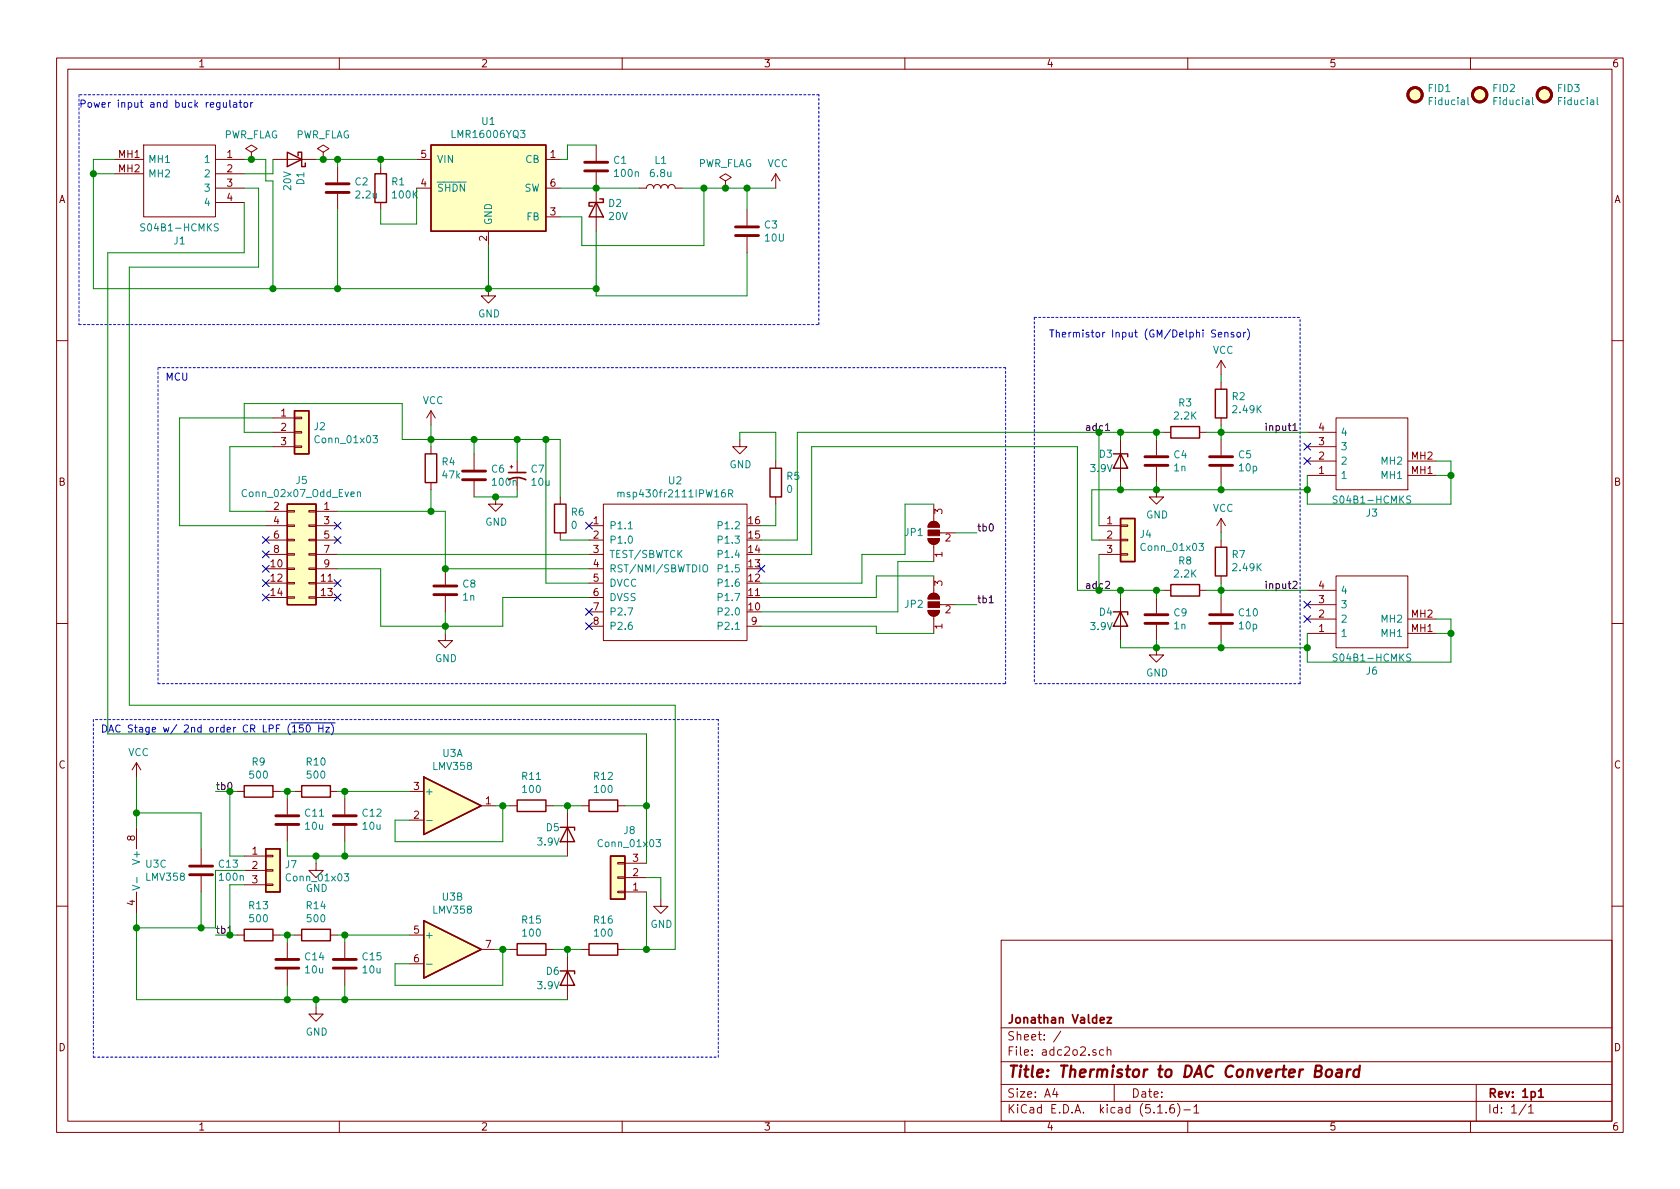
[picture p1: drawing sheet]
EESchema Schematic File Version 4
EELAYER 30 0
EELAYER END
$Descr A4 11693 8268
encoding utf-8
Sheet 1 1
Title "Thermistor to DAC Converter Board"
Date ""
Rev "1p1"
Comp "Jonathan Valdez"
Comment1 ""
Comment2 ""
Comment3 ""
Comment4 ""
$EndDescr
$Comp
L custom:msp430fr2111IPW16R U2
U 1 1
P 4700 3950
F 0 "U2" H 4700 4565 50  0000 C CNN
F 1 "msp430fr2111IPW16R" H 4700 4474 50  0000 C CNN
F 2 "S04B1HCMKS:SOIC-16" H 4300 4450 50  0001 C CNN
F 3 "" H 4300 4450 50  0001 C CNN
F 4 "msp430fr2111IPW16R" H 4700 3950 50  0001 C CNN "Orderable"
	1    4700 3950
	1    0    0    -1  
$EndComp
$Comp
L Connector_Generic:Conn_02x07_Odd_Even J5
U 1 1
P 2150 3850
F 0 "J5" H 2200 4367 50  0000 C CNN
F 1 "Conn_02x07_Odd_Even" H 2200 4276 50  0000 C CNN
F 2 "Connector_PinHeader_2.54mm:PinHeader_2x07_P2.54mm_Vertical" H 2150 3850 50  0001 C CNN
F 3 "~" H 2150 3850 50  0001 C CNN
F 4 "M20-9770446" H 2150 3850 50  0001 C CNN "Orderable"
	1    2150 3850
	-1   0    0    -1  
$EndComp
Wire Wire Line
	2350 3550 3000 3550
Wire Wire Line
	3100 3550 3100 3950
NoConn ~ 1850 4150
NoConn ~ 1850 4050
NoConn ~ 1850 3950
NoConn ~ 1850 3850
NoConn ~ 1850 3750
NoConn ~ 2350 3650
NoConn ~ 2350 3750
NoConn ~ 2350 4050
NoConn ~ 2350 4150
$Comp
L Device:R R4
U 1 1
P 3000 3250
F 0 "R4" H 3070 3296 50  0000 L CNN
F 1 "47k" H 3070 3205 50  0000 L CNN
F 2 "Resistor_SMD:R_0603_1608Metric" V 2930 3250 50  0001 C CNN
F 3 "~" H 3000 3250 50  0001 C CNN
F 4 "RC0603JR-1347KL" H 3000 3250 50  0001 C CNN "Orderable"
	1    3000 3250
	1    0    0    -1  
$EndComp
Wire Wire Line
	3000 3100 3000 3050
Wire Wire Line
	3000 3400 3000 3550
Connection ~ 3000 3550
Wire Wire Line
	3000 3550 3100 3550
$Comp
L Device:C C8
U 1 1
P 3100 4100
F 0 "C8" H 3215 4146 50  0000 L CNN
F 1 "1n" H 3215 4055 50  0000 L CNN
F 2 "Capacitor_SMD:C_0603_1608Metric" H 3138 3950 50  0001 C CNN
F 3 "~" H 3100 4100 50  0001 C CNN
F 4 "0603N102G250CT" H 3100 4100 50  0001 C CNN "Orderable"
	1    3100 4100
	1    0    0    -1  
$EndComp
Connection ~ 3100 3950
$Comp
L power:GND #PWR09
U 1 1
P 3100 4400
F 0 "#PWR09" H 3100 4150 50  0001 C CNN
F 1 "GND" H 3105 4227 50  0000 C CNN
F 2 "" H 3100 4400 50  0001 C CNN
F 3 "" H 3100 4400 50  0001 C CNN
	1    3100 4400
	1    0    0    -1  
$EndComp
Wire Wire Line
	3100 4400 3100 4350
Wire Wire Line
	3500 4150 3500 4350
Connection ~ 3100 4350
Wire Wire Line
	3100 4350 3100 4250
Wire Wire Line
	3800 3050 3600 3050
$Comp
L Device:C C6
U 1 1
P 3300 3300
F 0 "C6" H 3415 3346 50  0000 L CNN
F 1 "100n" H 3415 3255 50  0000 L CNN
F 2 "Capacitor_SMD:C_0805_2012Metric" H 3338 3150 50  0001 C CNN
F 3 "~" H 3300 3300 50  0001 C CNN
F 4 "06036C104JAT2A" H 3300 3300 50  0001 C CNN "Orderable"
	1    3300 3300
	1    0    0    -1  
$EndComp
$Comp
L Device:CP1_Small C7
U 1 1
P 3600 3300
F 0 "C7" H 3691 3346 50  0000 L CNN
F 1 "10u" H 3691 3255 50  0000 L CNN
F 2 "Capacitor_SMD:C_0603_1608Metric" H 3600 3300 50  0001 C CNN
F 3 "~" H 3600 3300 50  0001 C CNN
F 4 "GRM188R61A106ME69J" H 3600 3300 50  0001 C CNN "Orderable"
	1    3600 3300
	1    0    0    -1  
$EndComp
Wire Wire Line
	3300 3150 3300 3050
Connection ~ 3300 3050
Wire Wire Line
	3600 3200 3600 3050
Connection ~ 3600 3050
Wire Wire Line
	3600 3050 3300 3050
Wire Wire Line
	3600 3400 3600 3450
Wire Wire Line
	3300 3450 3450 3450
$Comp
L power:GND #PWR07
U 1 1
P 3450 3450
F 0 "#PWR07" H 3450 3200 50  0001 C CNN
F 1 "GND" H 3455 3277 50  0000 C CNN
F 2 "" H 3450 3450 50  0001 C CNN
F 3 "" H 3450 3450 50  0001 C CNN
	1    3450 3450
	1    0    0    -1  
$EndComp
Connection ~ 3450 3450
Wire Wire Line
	3450 3450 3600 3450
$Comp
L power:VCC #PWR04
U 1 1
P 3000 2950
F 0 "#PWR04" H 3000 2800 50  0001 C CNN
F 1 "VCC" H 3015 3123 50  0000 C CNN
F 2 "" H 3000 2950 50  0001 C CNN
F 3 "" H 3000 2950 50  0001 C CNN
	1    3000 2950
	1    0    0    -1  
$EndComp
Wire Wire Line
	3000 3050 3300 3050
Connection ~ 3000 3050
$Comp
L Connector_Generic:Conn_01x03 J2
U 1 1
P 2100 3000
F 0 "J2" H 2180 3042 50  0000 L CNN
F 1 "Conn_01x03" H 2180 2951 50  0000 L CNN
F 2 "Connector_PinHeader_2.54mm:PinHeader_1x03_P2.54mm_Vertical" H 2100 3000 50  0001 C CNN
F 3 "~" H 2100 3000 50  0001 C CNN
F 4 "M20-9770446" H 2100 3000 50  0001 C CNN "Orderable"
	1    2100 3000
	1    0    0    -1  
$EndComp
Wire Wire Line
	1900 2900 1250 2900
Wire Wire Line
	1250 2900 1250 3650
Wire Wire Line
	1250 3650 1850 3650
Wire Wire Line
	1850 3550 1600 3550
Wire Wire Line
	1600 3550 1600 3100
Wire Wire Line
	1600 3100 1900 3100
Wire Wire Line
	3000 3050 3000 2950
Wire Wire Line
	1900 3000 1700 3000
Wire Wire Line
	1700 3000 1700 2800
Wire Wire Line
	1700 2800 2800 2800
Wire Wire Line
	2800 2800 2800 3050
Wire Wire Line
	2800 3050 3000 3050
$Comp
L Device:R R7
U 1 1
P 8500 3900
F 0 "R7" H 8430 3854 50  0000 R CNN
F 1 "2.49K" H 8430 3945 50  0000 R CNN
F 2 "Resistor_SMD:R_0603_1608Metric" V 8430 3900 50  0001 C CNN
F 3 "~" H 8500 3900 50  0001 C CNN
F 4 "RE0603FRE072K49L" H 8500 3900 50  0001 C CNN "Orderable"
	1    8500 3900
	-1   0    0    1   
$EndComp
$Comp
L power:VCC #PWR08
U 1 1
P 8500 3700
F 0 "#PWR08" H 8500 3550 50  0001 C CNN
F 1 "VCC" H 8515 3873 50  0000 C CNN
F 2 "" H 8500 3700 50  0001 C CNN
F 3 "" H 8500 3700 50  0001 C CNN
	1    8500 3700
	1    0    0    -1  
$EndComp
$Comp
L Device:C C9
U 1 1
P 8050 4300
F 0 "C9" H 8165 4346 50  0000 L CNN
F 1 "1n" H 8165 4255 50  0000 L CNN
F 2 "Capacitor_SMD:C_0603_1608Metric" H 8088 4150 50  0001 C CNN
F 3 "~" H 8050 4300 50  0001 C CNN
F 4 "0603N102G250CT" H 8050 4300 50  0001 C CNN "Orderable"
	1    8050 4300
	1    0    0    -1  
$EndComp
$Comp
L Device:C C10
U 1 1
P 8500 4300
F 0 "C10" H 8615 4346 50  0000 L CNN
F 1 "10p" H 8615 4255 50  0000 L CNN
F 2 "Capacitor_SMD:C_0603_1608Metric" H 8538 4150 50  0001 C CNN
F 3 "~" H 8500 4300 50  0001 C CNN
F 4 "CC0603JRNPO8BN100" H 8500 4300 50  0001 C CNN "Orderable"
	1    8500 4300
	1    0    0    -1  
$EndComp
$Comp
L Device:R R8
U 1 1
P 8250 4100
F 0 "R8" V 8043 4100 50  0000 C CNN
F 1 "2.2K" V 8134 4100 50  0000 C CNN
F 2 "Resistor_SMD:R_0603_1608Metric" V 8180 4100 50  0001 C CNN
F 3 "~" H 8250 4100 50  0001 C CNN
F 4 "CRCW06032K20FKEB" V 8250 4100 50  0001 C CNN "Orderable"
	1    8250 4100
	0    1    1    0   
$EndComp
Wire Wire Line
	8500 3750 8500 3700
Wire Wire Line
	8500 4150 8500 4100
Wire Wire Line
	8400 4100 8500 4100
Connection ~ 8500 4100
Wire Wire Line
	8500 4100 8500 4050
$Comp
L Device:D_Zener D4
U 1 1
P 7800 4300
F 0 "D4" V 7750 4250 50  0000 R CNN
F 1 "3.9V" V 7850 4250 50  0000 R CNN
F 2 "Diode_SMD:D_0603_1608Metric" H 7800 4300 50  0001 C CNN
F 3 "~" H 7800 4300 50  0001 C CNN
F 4 "TSZU52C3V9 RGG" V 7800 4300 50  0001 C CNN "Orderable"
	1    7800 4300
	0    1    1    0   
$EndComp
Wire Wire Line
	7800 4150 7800 4100
Wire Wire Line
	7800 4100 8050 4100
Wire Wire Line
	8050 4150 8050 4100
Connection ~ 8050 4100
Wire Wire Line
	8050 4100 8100 4100
Wire Wire Line
	8500 4450 8500 4500
Wire Wire Line
	8500 4500 8050 4500
Wire Wire Line
	7800 4500 7800 4450
Wire Wire Line
	8050 4450 8050 4500
Connection ~ 8050 4500
Wire Wire Line
	8050 4500 7800 4500
$Comp
L power:GND #PWR010
U 1 1
P 8050 4500
F 0 "#PWR010" H 8050 4250 50  0001 C CNN
F 1 "GND" H 8055 4327 50  0000 C CNN
F 2 "" H 8050 4500 50  0001 C CNN
F 3 "" H 8050 4500 50  0001 C CNN
	1    8050 4500
	1    0    0    -1  
$EndComp
Text Label 8800 4100 0    50   ~ 0
input2
Connection ~ 7800 4100
Text Label 7550 4100 0    50   ~ 0
adc2
$Comp
L Device:R R2
U 1 1
P 8500 2800
F 0 "R2" H 8430 2754 50  0000 R CNN
F 1 "2.49K" H 8430 2845 50  0000 R CNN
F 2 "Resistor_SMD:R_0603_1608Metric" V 8430 2800 50  0001 C CNN
F 3 "~" H 8500 2800 50  0001 C CNN
F 4 "RE0603FRE072K49L" H 8500 2800 50  0001 C CNN "Orderable"
	1    8500 2800
	-1   0    0    1   
$EndComp
$Comp
L power:VCC #PWR03
U 1 1
P 8500 2600
F 0 "#PWR03" H 8500 2450 50  0001 C CNN
F 1 "VCC" H 8515 2773 50  0000 C CNN
F 2 "" H 8500 2600 50  0001 C CNN
F 3 "" H 8500 2600 50  0001 C CNN
	1    8500 2600
	1    0    0    -1  
$EndComp
$Comp
L Device:C C4
U 1 1
P 8050 3200
F 0 "C4" H 8165 3246 50  0000 L CNN
F 1 "1n" H 8165 3155 50  0000 L CNN
F 2 "Capacitor_SMD:C_0603_1608Metric" H 8088 3050 50  0001 C CNN
F 3 "~" H 8050 3200 50  0001 C CNN
F 4 "0603N102G250CT" H 8050 3200 50  0001 C CNN "Orderable"
	1    8050 3200
	1    0    0    -1  
$EndComp
$Comp
L Device:C C5
U 1 1
P 8500 3200
F 0 "C5" H 8615 3246 50  0000 L CNN
F 1 "10p" H 8615 3155 50  0000 L CNN
F 2 "Capacitor_SMD:C_0603_1608Metric" H 8538 3050 50  0001 C CNN
F 3 "~" H 8500 3200 50  0001 C CNN
F 4 "CC0603JRNPO8BN100" H 8500 3200 50  0001 C CNN "Orderable"
	1    8500 3200
	1    0    0    -1  
$EndComp
$Comp
L Device:R R3
U 1 1
P 8250 3000
F 0 "R3" V 8043 3000 50  0000 C CNN
F 1 "2.2K" V 8134 3000 50  0000 C CNN
F 2 "Resistor_SMD:R_0603_1608Metric" V 8180 3000 50  0001 C CNN
F 3 "~" H 8250 3000 50  0001 C CNN
F 4 "CRCW06032K20FKEB" V 8250 3000 50  0001 C CNN "Orderable"
	1    8250 3000
	0    1    1    0   
$EndComp
Wire Wire Line
	8500 2650 8500 2600
Wire Wire Line
	8500 3050 8500 3000
Wire Wire Line
	8400 3000 8500 3000
Connection ~ 8500 3000
Wire Wire Line
	8500 3000 8500 2950
$Comp
L Device:D_Zener D3
U 1 1
P 7800 3200
F 0 "D3" V 7750 3150 50  0000 R CNN
F 1 "3.9V" V 7850 3150 50  0000 R CNN
F 2 "Diode_SMD:D_0603_1608Metric" H 7800 3200 50  0001 C CNN
F 3 "~" H 7800 3200 50  0001 C CNN
F 4 "TSZU52C3V9 RGG" V 7800 3200 50  0001 C CNN "Orderable"
	1    7800 3200
	0    1    1    0   
$EndComp
Wire Wire Line
	7800 3050 7800 3000
Wire Wire Line
	7800 3000 8050 3000
Wire Wire Line
	8050 3050 8050 3000
Connection ~ 8050 3000
Wire Wire Line
	8050 3000 8100 3000
Wire Wire Line
	8500 3350 8500 3400
Wire Wire Line
	8500 3400 8050 3400
Wire Wire Line
	7800 3400 7800 3350
Wire Wire Line
	8050 3350 8050 3400
Connection ~ 8050 3400
Wire Wire Line
	8050 3400 7800 3400
$Comp
L power:GND #PWR06
U 1 1
P 8050 3400
F 0 "#PWR06" H 8050 3150 50  0001 C CNN
F 1 "GND" H 8055 3227 50  0000 C CNN
F 2 "" H 8050 3400 50  0001 C CNN
F 3 "" H 8050 3400 50  0001 C CNN
	1    8050 3400
	1    0    0    -1  
$EndComp
Text Label 8800 3000 0    50   ~ 0
input1
Text Label 7550 3000 0    50   ~ 0
adc1
Wire Notes Line
	7200 2200 7200 4750
Wire Notes Line
	9050 4750 9050 2200
Text Notes 7300 2350 0    50   ~ 0
Thermistor Input (GM/Delphi Sensor)
$Comp
L Jumper:SolderJumper_3_Open JP2
U 1 1
P 6500 4200
F 0 "JP2" V 6500 4267 50  0000 L CNN
F 1 "SolderJumper_3_Open" V 6455 4267 50  0001 L CNN
F 2 "Jumper:SolderJumper-3_P1.3mm_Open_RoundedPad1.0x1.5mm" H 6500 4200 50  0001 C CNN
F 3 "~" H 6500 4200 50  0001 C CNN
	1    6500 4200
	0    -1   -1   0   
$EndComp
$Comp
L Jumper:SolderJumper_3_Open JP1
U 1 1
P 6500 3700
F 0 "JP1" V 6500 3767 50  0000 L CNN
F 1 "SolderJumper_3_Open" V 6455 3767 50  0001 L CNN
F 2 "Jumper:SolderJumper-3_P1.3mm_Open_RoundedPad1.0x1.5mm" H 6500 3700 50  0001 C CNN
F 3 "~" H 6500 3700 50  0001 C CNN
	1    6500 3700
	0    -1   -1   0   
$EndComp
Wire Wire Line
	6100 4350 6100 4400
Wire Wire Line
	6100 4400 6500 4400
Wire Wire Line
	6100 4150 6100 4000
Wire Wire Line
	6100 4000 6500 4000
Wire Wire Line
	6250 4250 6250 3900
Wire Wire Line
	6250 3900 6500 3900
Wire Wire Line
	6650 4200 6800 4200
Wire Wire Line
	6650 3700 6800 3700
Text Label 6800 3700 0    50   ~ 0
tb0
Text Label 6800 4200 0    50   ~ 0
tb1
Wire Wire Line
	2350 3850 4100 3850
Wire Wire Line
	3100 3950 4100 3950
Wire Wire Line
	3800 4050 4100 4050
Wire Wire Line
	3500 4150 4100 4150
Wire Wire Line
	7500 4100 7650 4100
Wire Wire Line
	5300 4350 6100 4350
Wire Wire Line
	5300 4250 6250 4250
Wire Wire Line
	5300 4150 6100 4150
Wire Wire Line
	5300 4050 6000 4050
Wire Wire Line
	6000 3850 6300 3850
Wire Wire Line
	6300 3850 6300 3500
Wire Wire Line
	6300 3500 6500 3500
Wire Wire Line
	6000 3850 6000 4050
Wire Wire Line
	5300 3750 5550 3750
Wire Wire Line
	5550 3750 5550 3000
Wire Wire Line
	5300 3850 5650 3850
Wire Wire Line
	5650 3850 5650 3100
Wire Wire Line
	7500 3100 7500 4100
Wire Wire Line
	5300 3650 5400 3650
Wire Wire Line
	5400 3650 5400 3500
Wire Wire Line
	5400 3000 5150 3000
Wire Wire Line
	5150 3000 5150 3050
$Comp
L power:GND #PWR05
U 1 1
P 5150 3050
F 0 "#PWR05" H 5150 2800 50  0001 C CNN
F 1 "GND" H 5155 2877 50  0000 C CNN
F 2 "" H 5150 3050 50  0001 C CNN
F 3 "" H 5150 3050 50  0001 C CNN
	1    5150 3050
	1    0    0    -1  
$EndComp
Wire Wire Line
	4100 3750 3900 3750
$Comp
L Device:R R9
U 1 1
P 1800 5500
F 0 "R9" V 1593 5500 50  0000 C CNN
F 1 "500" V 1684 5500 50  0000 C CNN
F 2 "Resistor_SMD:R_0603_1608Metric" V 1730 5500 50  0001 C CNN
F 3 "~" H 1800 5500 50  0001 C CNN
F 4 "AC0603JR-07510RL" V 1800 5500 50  0001 C CNN "Orderable"
	1    1800 5500
	0    1    1    0   
$EndComp
$Comp
L Device:R R10
U 1 1
P 2200 5500
F 0 "R10" V 1993 5500 50  0000 C CNN
F 1 "500" V 2084 5500 50  0000 C CNN
F 2 "Resistor_SMD:R_0603_1608Metric" V 2130 5500 50  0001 C CNN
F 3 "~" H 2200 5500 50  0001 C CNN
F 4 "AC0603JR-07510RL" V 2200 5500 50  0001 C CNN "Orderable"
	1    2200 5500
	0    1    1    0   
$EndComp
$Comp
L Device:C C11
U 1 1
P 2000 5700
F 0 "C11" H 1885 5654 50  0000 R CNN
F 1 "10u" H 1885 5745 50  0000 R CNN
F 2 "Capacitor_SMD:C_0805_2012Metric" H 2038 5550 50  0001 C CNN
F 3 "~" H 2000 5700 50  0001 C CNN
F 4 "GRM188R61A106ME69J" H 2000 5700 50  0001 C CNN "Orderable"
	1    2000 5700
	-1   0    0    1   
$EndComp
Wire Wire Line
	1950 5500 2000 5500
Wire Wire Line
	2000 5550 2000 5500
Connection ~ 2000 5500
Wire Wire Line
	2000 5500 2050 5500
Wire Wire Line
	2350 5500 2400 5500
Wire Wire Line
	2400 5500 2400 5550
$Comp
L Amplifier_Operational:LMV358 U3
U 1 1
P 3150 5600
F 0 "U3" H 3150 5967 50  0000 C CNN
F 1 "LMV358" H 3150 5876 50  0000 C CNN
F 2 "Package_SO:TSSOP-8_4.4x3mm_P0.65mm" H 3150 5600 50  0001 C CNN
F 3 "http://www.ti.com/lit/ds/symlink/lmv324.pdf" H 3150 5600 50  0001 C CNN
F 4 "LMV358IDGKR" H 3150 5600 50  0001 C CNN "Orderable"
	1    3150 5600
	1    0    0    -1  
$EndComp
$Comp
L Amplifier_Operational:LMV358 U3
U 2 1
P 3150 6600
F 0 "U3" H 3150 6967 50  0000 C CNN
F 1 "LMV358" H 3150 6876 50  0000 C CNN
F 2 "Package_SO:TSSOP-8_4.4x3mm_P0.65mm" H 3150 6600 50  0001 C CNN
F 3 "http://www.ti.com/lit/ds/symlink/lmv324.pdf" H 3150 6600 50  0001 C CNN
	2    3150 6600
	1    0    0    -1  
$EndComp
$Comp
L Amplifier_Operational:LMV358 U3
U 3 1
P 1050 6050
F 0 "U3" H 1008 6096 50  0000 L CNN
F 1 "LMV358" H 1008 6005 50  0000 L CNN
F 2 "Package_SO:TSSOP-8_4.4x3mm_P0.65mm" H 1050 6050 50  0001 C CNN
F 3 "http://www.ti.com/lit/ds/symlink/lmv324.pdf" H 1050 6050 50  0001 C CNN
	3    1050 6050
	1    0    0    -1  
$EndComp
Wire Wire Line
	2850 5700 2750 5700
Wire Wire Line
	2750 5700 2750 5850
Wire Wire Line
	2750 5850 3500 5850
Wire Wire Line
	3500 5850 3500 5600
Wire Wire Line
	3500 5600 3450 5600
$Comp
L Device:C C12
U 1 1
P 2400 5700
F 0 "C12" H 2285 5654 50  0000 R CNN
F 1 "10u" H 2285 5745 50  0000 R CNN
F 2 "Capacitor_SMD:C_0805_2012Metric" H 2438 5550 50  0001 C CNN
F 3 "~" H 2400 5700 50  0001 C CNN
F 4 "GRM188R61A106ME69J" H 2400 5700 50  0001 C CNN "Orderable"
	1    2400 5700
	-1   0    0    1   
$EndComp
Connection ~ 2400 5500
Wire Wire Line
	2400 5500 2850 5500
$Comp
L Device:R R11
U 1 1
P 3700 5600
F 0 "R11" V 3493 5600 50  0000 C CNN
F 1 "100" V 3584 5600 50  0000 C CNN
F 2 "Resistor_SMD:R_0603_1608Metric" V 3630 5600 50  0001 C CNN
F 3 "~" H 3700 5600 50  0001 C CNN
F 4 "CRCW0603100RFKEAC" V 3700 5600 50  0001 C CNN "Orderable"
	1    3700 5600
	0    1    1    0   
$EndComp
Wire Wire Line
	3500 5600 3550 5600
Connection ~ 3500 5600
$Comp
L Device:D_Zener D5
U 1 1
P 3950 5800
F 0 "D5" V 3900 5750 50  0000 R CNN
F 1 "3.9V" V 4000 5750 50  0000 R CNN
F 2 "Diode_SMD:D_0603_1608Metric" H 3950 5800 50  0001 C CNN
F 3 "~" H 3950 5800 50  0001 C CNN
F 4 "TSZU52C3V9 RGG" V 3950 5800 50  0001 C CNN "Orderable"
	1    3950 5800
	0    1    1    0   
$EndComp
$Comp
L Device:R R12
U 1 1
P 4200 5600
F 0 "R12" V 3993 5600 50  0000 C CNN
F 1 "100" V 4084 5600 50  0000 C CNN
F 2 "Resistor_SMD:R_0603_1608Metric" V 4130 5600 50  0001 C CNN
F 3 "~" H 4200 5600 50  0001 C CNN
F 4 "CRCW0603100RFKEAC" V 4200 5600 50  0001 C CNN "Orderable"
	1    4200 5600
	0    1    1    0   
$EndComp
Wire Wire Line
	3850 5600 3950 5600
Wire Wire Line
	3950 5650 3950 5600
Connection ~ 3950 5600
Wire Wire Line
	3950 5600 4050 5600
$Comp
L power:GND #PWR012
U 1 1
P 2200 6000
F 0 "#PWR012" H 2200 5750 50  0001 C CNN
F 1 "GND" H 2205 5827 50  0000 C CNN
F 2 "" H 2200 6000 50  0001 C CNN
F 3 "" H 2200 6000 50  0001 C CNN
	1    2200 6000
	1    0    0    -1  
$EndComp
Wire Wire Line
	3950 5950 2400 5950
Wire Wire Line
	2000 5950 2000 5850
Wire Wire Line
	2400 5850 2400 5950
Connection ~ 2400 5950
Wire Wire Line
	2400 5950 2200 5950
Wire Wire Line
	2200 6000 2200 5950
Connection ~ 2200 5950
Wire Wire Line
	2200 5950 2000 5950
$Comp
L Device:R R13
U 1 1
P 1800 6500
F 0 "R13" V 1593 6500 50  0000 C CNN
F 1 "500" V 1684 6500 50  0000 C CNN
F 2 "Resistor_SMD:R_0603_1608Metric" V 1730 6500 50  0001 C CNN
F 3 "~" H 1800 6500 50  0001 C CNN
F 4 "AC0603JR-07510RL" V 1800 6500 50  0001 C CNN "Orderable"
	1    1800 6500
	0    1    1    0   
$EndComp
$Comp
L Device:R R14
U 1 1
P 2200 6500
F 0 "R14" V 1993 6500 50  0000 C CNN
F 1 "500" V 2084 6500 50  0000 C CNN
F 2 "Resistor_SMD:R_0603_1608Metric" V 2130 6500 50  0001 C CNN
F 3 "~" H 2200 6500 50  0001 C CNN
F 4 "AC0603JR-07510RL" V 2200 6500 50  0001 C CNN "Orderable"
	1    2200 6500
	0    1    1    0   
$EndComp
$Comp
L Device:C C14
U 1 1
P 2000 6700
F 0 "C14" H 1885 6654 50  0000 R CNN
F 1 "10u" H 1885 6745 50  0000 R CNN
F 2 "Capacitor_SMD:C_0805_2012Metric" H 2038 6550 50  0001 C CNN
F 3 "~" H 2000 6700 50  0001 C CNN
F 4 "GRM188R61A106ME69J" H 2000 6700 50  0001 C CNN "Orderable"
	1    2000 6700
	-1   0    0    1   
$EndComp
Wire Wire Line
	1950 6500 2000 6500
Wire Wire Line
	2000 6550 2000 6500
Connection ~ 2000 6500
Wire Wire Line
	2000 6500 2050 6500
Wire Wire Line
	2350 6500 2400 6500
Wire Wire Line
	2400 6500 2400 6550
Wire Wire Line
	2850 6700 2750 6700
Wire Wire Line
	2750 6700 2750 6850
Wire Wire Line
	2750 6850 3500 6850
Wire Wire Line
	3500 6850 3500 6600
Wire Wire Line
	3500 6600 3450 6600
$Comp
L Device:C C15
U 1 1
P 2400 6700
F 0 "C15" H 2285 6654 50  0000 R CNN
F 1 "10u" H 2285 6745 50  0000 R CNN
F 2 "Capacitor_SMD:C_0805_2012Metric" H 2438 6550 50  0001 C CNN
F 3 "~" H 2400 6700 50  0001 C CNN
F 4 "GRM188R61A106ME69J" H 2400 6700 50  0001 C CNN "Orderable"
	1    2400 6700
	-1   0    0    1   
$EndComp
Connection ~ 2400 6500
Wire Wire Line
	2400 6500 2850 6500
$Comp
L Device:R R15
U 1 1
P 3700 6600
F 0 "R15" V 3493 6600 50  0000 C CNN
F 1 "100" V 3584 6600 50  0000 C CNN
F 2 "Resistor_SMD:R_0603_1608Metric" V 3630 6600 50  0001 C CNN
F 3 "~" H 3700 6600 50  0001 C CNN
F 4 "CRCW0603100RFKEAC" V 3700 6600 50  0001 C CNN "Orderable"
	1    3700 6600
	0    1    1    0   
$EndComp
Wire Wire Line
	3500 6600 3550 6600
Connection ~ 3500 6600
$Comp
L Device:D_Zener D6
U 1 1
P 3950 6800
F 0 "D6" V 3900 6750 50  0000 R CNN
F 1 "3.9V" V 4000 6750 50  0000 R CNN
F 2 "Diode_SMD:D_0603_1608Metric" H 3950 6800 50  0001 C CNN
F 3 "~" H 3950 6800 50  0001 C CNN
F 4 "TSZU52C3V9 RGG" V 3950 6800 50  0001 C CNN "Orderable"
	1    3950 6800
	0    1    1    0   
$EndComp
$Comp
L Device:R R16
U 1 1
P 4200 6600
F 0 "R16" V 3993 6600 50  0000 C CNN
F 1 "100" V 4084 6600 50  0000 C CNN
F 2 "Resistor_SMD:R_0603_1608Metric" V 4130 6600 50  0001 C CNN
F 3 "~" H 4200 6600 50  0001 C CNN
F 4 "CRCW0603100RFKEAC" V 4200 6600 50  0001 C CNN "Orderable"
	1    4200 6600
	0    1    1    0   
$EndComp
Wire Wire Line
	3850 6600 3950 6600
Wire Wire Line
	3950 6650 3950 6600
Connection ~ 3950 6600
Wire Wire Line
	3950 6600 4050 6600
$Comp
L power:GND #PWR014
U 1 1
P 2200 7000
F 0 "#PWR014" H 2200 6750 50  0001 C CNN
F 1 "GND" H 2205 6827 50  0000 C CNN
F 2 "" H 2200 7000 50  0001 C CNN
F 3 "" H 2200 7000 50  0001 C CNN
	1    2200 7000
	1    0    0    -1  
$EndComp
Wire Wire Line
	3950 6950 2400 6950
Wire Wire Line
	2000 6950 2000 6850
Wire Wire Line
	2400 6850 2400 6950
Connection ~ 2400 6950
Wire Wire Line
	2400 6950 2200 6950
Wire Wire Line
	2200 7000 2200 6950
Connection ~ 2200 6950
Wire Wire Line
	2200 6950 2000 6950
Wire Wire Line
	950  6350 950  6450
Wire Wire Line
	950  6950 2000 6950
Connection ~ 2000 6950
$Comp
L power:VCC #PWR011
U 1 1
P 950 5400
F 0 "#PWR011" H 950 5250 50  0001 C CNN
F 1 "VCC" H 965 5573 50  0000 C CNN
F 2 "" H 950 5400 50  0001 C CNN
F 3 "" H 950 5400 50  0001 C CNN
	1    950  5400
	1    0    0    -1  
$EndComp
Wire Wire Line
	1650 5500 1600 5500
Text Label 1500 5500 0    50   ~ 0
tb0
Text Label 1500 6500 0    50   ~ 0
tb1
Wire Wire Line
	950  5400 950  5650
$Comp
L Device:C C13
U 1 1
P 1400 6050
F 0 "C13" H 1515 6096 50  0000 L CNN
F 1 "100n" H 1515 6005 50  0000 L CNN
F 2 "Capacitor_SMD:C_0603_1608Metric" H 1438 5900 50  0001 C CNN
F 3 "~" H 1400 6050 50  0001 C CNN
F 4 "06036C104JAT2A" H 1400 6050 50  0001 C CNN "Orderable"
	1    1400 6050
	1    0    0    -1  
$EndComp
Wire Wire Line
	1400 5900 1400 5650
Wire Wire Line
	1400 5650 950  5650
Connection ~ 950  5650
Wire Wire Line
	950  5650 950  5750
Wire Wire Line
	1400 6200 1400 6450
Wire Wire Line
	1400 6450 950  6450
Connection ~ 950  6450
Wire Wire Line
	950  6450 950  6950
Wire Notes Line
	650  5000 650  7350
Wire Notes Line
	650  7350 5000 7350
Wire Notes Line
	5000 7350 5000 5000
Wire Notes Line
	5000 5000 650  5000
Text Notes 700  5100 0    50   ~ 0
DAC Stage w/ 2nd order CR LPF (~150 Hz)
$Comp
L connector:S04B1-HCMKS J3
U 1 1
P 10000 3300
F 0 "J3" H 10450 3565 50  0000 C CNN
F 1 "S04B1-HCMKS" H 10450 3474 50  0000 C CNN
F 2 "S04B1HCMKS" H 10750 3400 50  0001 L CNN
F 3 "https://www.jst-mfg.com/product/pdf/eng/eHCM.pdf?6291dc3109c0c" H 10750 3300 50  0001 L CNN
F 4 "Automotive Connectors 4P Side Entry HCM Header (BLK)" H 10750 3200 50  0001 L CNN "Description"
F 5 "12.8" H 10750 3100 50  0001 L CNN "Height"
F 6 "306-S04B1-HCMKS" H 10750 3000 50  0001 L CNN "Mouser Part Number"
F 7 "https://www.mouser.co.uk/ProductDetail/JST-Automotive/S04B1-HCMKS?qs=E2QQ6zUxmFUdoRas6kaziQ%3D%3D" H 10750 2900 50  0001 L CNN "Mouser Price/Stock"
F 8 "JST (JAPAN SOLDERLESS TERMINALS)" H 10750 2800 50  0001 L CNN "Manufacturer_Name"
F 9 "S04B1-HCMKS" H 10750 2700 50  0001 L CNN "Manufacturer_Part_Number"
F 10 "S04B1-HCMKS" H 10000 3300 50  0001 C CNN "Orderable"
	1    10000 3300
	-1   0    0    1   
$EndComp
$Comp
L connector:S04B1-HCMKS J6
U 1 1
P 10000 4400
F 0 "J6" H 10450 4665 50  0000 C CNN
F 1 "S04B1-HCMKS" H 10450 4574 50  0000 C CNN
F 2 "S04B1HCMKS" H 10750 4500 50  0001 L CNN
F 3 "https://www.jst-mfg.com/product/pdf/eng/eHCM.pdf?6291dc3109c0c" H 10750 4400 50  0001 L CNN
F 4 "Automotive Connectors 4P Side Entry HCM Header (BLK)" H 10750 4300 50  0001 L CNN "Description"
F 5 "12.8" H 10750 4200 50  0001 L CNN "Height"
F 6 "306-S04B1-HCMKS" H 10750 4100 50  0001 L CNN "Mouser Part Number"
F 7 "https://www.mouser.co.uk/ProductDetail/JST-Automotive/S04B1-HCMKS?qs=E2QQ6zUxmFUdoRas6kaziQ%3D%3D" H 10750 4000 50  0001 L CNN "Mouser Price/Stock"
F 8 "JST (JAPAN SOLDERLESS TERMINALS)" H 10750 3900 50  0001 L CNN "Manufacturer_Name"
F 9 "S04B1-HCMKS" H 10750 3800 50  0001 L CNN "Manufacturer_Part_Number"
F 10 "S04B1-HCMKS" H 10000 4400 50  0001 C CNN "Orderable"
	1    10000 4400
	-1   0    0    1   
$EndComp
$Comp
L connector:S04B1-HCMKS J1
U 1 1
P 800 1100
F 0 "J1" H 1250 535 50  0000 C CNN
F 1 "S04B1-HCMKS" H 1250 626 50  0000 C CNN
F 2 "S04B1HCMKS" H 1550 1200 50  0001 L CNN
F 3 "https://www.jst-mfg.com/product/pdf/eng/eHCM.pdf?6291dc3109c0c" H 1550 1100 50  0001 L CNN
F 4 "Automotive Connectors 4P Side Entry HCM Header (BLK)" H 1550 1000 50  0001 L CNN "Description"
F 5 "12.8" H 1550 900 50  0001 L CNN "Height"
F 6 "306-S04B1-HCMKS" H 1550 800 50  0001 L CNN "Mouser Part Number"
F 7 "https://www.mouser.co.uk/ProductDetail/JST-Automotive/S04B1-HCMKS?qs=E2QQ6zUxmFUdoRas6kaziQ%3D%3D" H 1550 700 50  0001 L CNN "Mouser Price/Stock"
F 8 "JST (JAPAN SOLDERLESS TERMINALS)" H 1550 600 50  0001 L CNN "Manufacturer_Name"
F 9 "S04B1-HCMKS" H 1550 500 50  0001 L CNN "Manufacturer_Part_Number"
F 10 "S04B1-HCMKS" H 800 1100 50  0001 C CNN "Orderable"
	1    800  1100
	1    0    0    -1  
$EndComp
Wire Wire Line
	5550 3000 7650 3000
Connection ~ 7800 3000
Wire Wire Line
	7500 3100 5650 3100
Wire Wire Line
	8500 4100 9100 4100
Wire Wire Line
	8500 3000 9100 3000
Wire Wire Line
	8500 4500 9100 4500
Wire Wire Line
	9100 4500 9100 4400
Connection ~ 8500 4500
Wire Wire Line
	9100 3400 8500 3400
Connection ~ 8500 3400
NoConn ~ 9100 3100
NoConn ~ 9100 3200
NoConn ~ 9100 4200
NoConn ~ 9100 4300
Wire Wire Line
	10000 4300 10100 4300
Wire Wire Line
	10100 4300 10100 4400
Wire Wire Line
	10100 4400 10000 4400
Wire Wire Line
	10100 4400 10100 4600
Wire Wire Line
	10100 4600 9100 4600
Wire Wire Line
	9100 4600 9100 4500
Connection ~ 10100 4400
Connection ~ 9100 4500
Wire Wire Line
	10000 3200 10100 3200
Wire Wire Line
	10100 3200 10100 3300
Wire Wire Line
	10100 3300 10000 3300
Wire Wire Line
	10100 3300 10100 3500
Wire Wire Line
	10100 3500 9100 3500
Wire Wire Line
	9100 3300 9100 3400
Connection ~ 10100 3300
Connection ~ 9100 3400
Wire Wire Line
	9100 3400 9100 3500
Wire Wire Line
	3500 4350 3100 4350
Wire Wire Line
	3100 4350 2650 4350
Wire Wire Line
	2650 4350 2650 3950
Wire Wire Line
	2650 3950 2350 3950
$Comp
L Regulator_Switching:LMR16006YQ3 U1
U 1 1
P 3400 1300
F 0 "U1" H 3400 1767 50  0000 C CNN
F 1 "LMR16006YQ3" H 3400 1676 50  0000 C CNN
F 2 "Package_TO_SOT_SMD:SOT-23-6" H 3400 800 50  0001 C CIN
F 3 "http://www.ti.com/lit/ds/symlink/lmr16006y-q1.pdf" H 3000 1750 50  0001 C CNN
F 4 "LMR16006YQ3DDCRQ1" H 3400 1300 50  0001 C CNN "Orderable"
	1    3400 1300
	1    0    0    -1  
$EndComp
$Comp
L Device:C C2
U 1 1
P 2350 1300
F 0 "C2" H 2465 1346 50  0000 L CNN
F 1 "2.2u" H 2465 1255 50  0000 L CNN
F 2 "Resistor_SMD:R_0603_1608Metric" H 2388 1150 50  0001 C CNN
F 3 "~" H 2350 1300 50  0001 C CNN
F 4 "GRM188R61H225KE11D" H 2350 1300 50  0001 C CNN "Orderable"
F 5 "2.2uF/50V" H 2350 1300 50  0001 C CNN "Comments"
	1    2350 1300
	1    0    0    -1  
$EndComp
$Comp
L Device:C C1
U 1 1
P 4150 1150
F 0 "C1" H 4265 1196 50  0000 L CNN
F 1 "100n" H 4265 1105 50  0000 L CNN
F 2 "Capacitor_SMD:C_0603_1608Metric" H 4188 1000 50  0001 C CNN
F 3 "~" H 4150 1150 50  0001 C CNN
F 4 "CC0603KRX7R9BB104" H 4150 1150 50  0001 C CNN "Orderable"
	1    4150 1150
	1    0    0    -1  
$EndComp
$Comp
L Device:C C3
U 1 1
P 5200 1600
F 0 "C3" H 5315 1646 50  0000 L CNN
F 1 "10U" H 5315 1555 50  0000 L CNN
F 2 "Capacitor_SMD:C_0603_1608Metric" H 5238 1450 50  0001 C CNN
F 3 "~" H 5200 1600 50  0001 C CNN
F 4 "GRM188R61A106ME69J" H 5200 1600 50  0001 C CNN "Orderable"
	1    5200 1600
	1    0    0    -1  
$EndComp
$Comp
L Device:L L1
U 1 1
P 4600 1300
F 0 "L1" V 4790 1300 50  0000 C CNN
F 1 "6.8u" V 4699 1300 50  0000 C CNN
F 2 "Inductor_SMD:L_1210_3225Metric" H 4600 1300 50  0001 C CNN
F 3 "~" H 4600 1300 50  0001 C CNN
F 4 "TFM322512ALMA6R8MTAA" V 4600 1300 50  0001 C CNN "Orderable"
	1    4600 1300
	0    -1   -1   0   
$EndComp
Wire Wire Line
	3900 1300 4150 1300
Wire Wire Line
	4150 1000 3950 1000
Wire Wire Line
	3950 1000 3950 1100
Wire Wire Line
	3950 1100 3900 1100
Wire Wire Line
	4150 1300 4450 1300
Connection ~ 4150 1300
Wire Wire Line
	4750 1300 4900 1300
Wire Wire Line
	5200 1300 5200 1450
Connection ~ 4900 1300
Wire Wire Line
	4900 1300 5050 1300
Wire Wire Line
	4050 1500 3900 1500
$Comp
L Device:D_Schottky D2
U 1 1
P 4150 1450
F 0 "D2" V 4104 1530 50  0000 L CNN
F 1 "20V" V 4195 1530 50  0000 L CNN
F 2 "Diode_SMD:D_0603_1608Metric" H 4150 1450 50  0001 C CNN
F 3 "~" H 4150 1450 50  0001 C CNN
F 4 "CDBU0520" V 4150 1450 50  0001 C CNN "Orderable"
	1    4150 1450
	0    1    1    0   
$EndComp
Wire Wire Line
	3400 1700 3400 2000
Wire Wire Line
	3400 2000 4150 2000
$Comp
L power:GND #PWR02
U 1 1
P 3400 2000
F 0 "#PWR02" H 3400 1750 50  0001 C CNN
F 1 "GND" H 3405 1827 50  0000 C CNN
F 2 "" H 3400 2000 50  0001 C CNN
F 3 "" H 3400 2000 50  0001 C CNN
	1    3400 2000
	1    0    0    -1  
$EndComp
Connection ~ 3400 2000
Wire Wire Line
	4150 2050 4150 2000
Wire Wire Line
	5200 2050 5200 1750
$Comp
L Device:R R1
U 1 1
P 2650 1300
F 0 "R1" H 2720 1346 50  0000 L CNN
F 1 "100K" H 2720 1255 50  0000 L CNN
F 2 "Resistor_SMD:R_0603_1608Metric" V 2580 1300 50  0001 C CNN
F 3 "~" H 2650 1300 50  0001 C CNN
F 4 "CRG0603F100K" H 2650 1300 50  0001 C CNN "Orderable"
F 5 "279-CRG0603F100K" H 2650 1300 50  0001 C CNN "Mouser Part Number"
	1    2650 1300
	1    0    0    -1  
$EndComp
Wire Wire Line
	2650 1450 2650 1550
Wire Wire Line
	2650 1550 2900 1550
Wire Wire Line
	2900 1550 2900 1300
Wire Wire Line
	2900 1100 2650 1100
Wire Wire Line
	2650 1100 2650 1150
Wire Wire Line
	2650 1100 2350 1100
Wire Wire Line
	2350 1100 2350 1150
Connection ~ 2650 1100
Wire Wire Line
	5200 1300 5400 1300
Connection ~ 5200 1300
$Comp
L power:VCC #PWR01
U 1 1
P 5400 1300
F 0 "#PWR01" H 5400 1150 50  0001 C CNN
F 1 "VCC" H 5415 1473 50  0000 C CNN
F 2 "" H 5400 1300 50  0001 C CNN
F 3 "" H 5400 1300 50  0001 C CNN
	1    5400 1300
	1    0    0    -1  
$EndComp
Wire Wire Line
	4150 2050 5200 2050
Connection ~ 4150 2000
Wire Wire Line
	4150 2000 4150 1600
Wire Wire Line
	4050 1700 4050 1500
Wire Wire Line
	4050 1700 4900 1700
Wire Wire Line
	4900 1300 4900 1700
Wire Wire Line
	2350 1450 2350 2000
Wire Wire Line
	2350 2000 3400 2000
$Comp
L Device:D_Schottky D1
U 1 1
P 2050 1100
F 0 "D1" V 2004 1180 50  0000 L CNN
F 1 "20V" V 2095 1180 50  0000 L CNN
F 2 "Diode_SMD:D_0603_1608Metric" H 2050 1100 50  0001 C CNN
F 3 "~" H 2050 1100 50  0001 C CNN
F 4 "750-CDBU0520" V 2050 1100 50  0001 C CNN "Mouser Part Number"
F 5 "CDBU0520" V 2050 1100 50  0001 C CNN "Orderable"
	1    2050 1100
	-1   0    0    1   
$EndComp
Wire Wire Line
	2200 1100 2250 1100
Connection ~ 2350 1100
Connection ~ 2350 2000
Wire Wire Line
	800  1100 650  1100
Wire Wire Line
	650  1100 650  1200
Wire Wire Line
	650  1200 800  1200
Wire Wire Line
	650  1200 650  2000
Connection ~ 650  1200
Wire Wire Line
	4350 5600 4500 5600
Wire Wire Line
	4500 5600 4500 5100
Wire Wire Line
	4500 5100 750  5100
Wire Wire Line
	750  5100 750  1750
Wire Wire Line
	750  1750 1700 1750
Wire Wire Line
	1700 1750 1700 1400
Wire Wire Line
	4350 6600 4500 6600
Wire Wire Line
	4700 6600 4700 4900
Wire Wire Line
	4700 4900 900  4900
Wire Wire Line
	900  4900 900  1850
Wire Wire Line
	900  1850 1800 1850
Wire Wire Line
	1800 1850 1800 1300
Wire Wire Line
	1800 1300 1700 1300
NoConn ~ 4100 3650
NoConn ~ 5300 3950
NoConn ~ 4100 4350
NoConn ~ 4100 4250
Wire Notes Line
	550  2250 5700 2250
Wire Notes Line
	5700 2250 5700 650 
Wire Notes Line
	5700 650  550  650 
Wire Notes Line
	550  650  550  2250
Wire Notes Line
	1100 2550 1100 4750
Wire Notes Line
	1100 4750 7000 4750
Wire Notes Line
	7000 4750 7000 2550
Wire Notes Line
	7000 2550 1100 2550
Text Notes 1150 2650 0    50   ~ 0
MCU
Text Notes 550  750  0    50   ~ 0
Power input and buck regulator
$Comp
L Connector_Generic:Conn_01x03 J8
U 1 1
P 4300 6100
F 0 "J8" H 4218 5775 50  0000 C CNN
F 1 "Conn_01x03" H 4218 5866 50  0000 C CNN
F 2 "Connector_PinHeader_2.54mm:PinHeader_1x03_P2.54mm_Vertical" H 4300 6100 50  0001 C CNN
F 3 "~" H 4300 6100 50  0001 C CNN
F 4 "M20-9770446" H 4300 6100 50  0001 C CNN "Orderable"
	1    4300 6100
	-1   0    0    1   
$EndComp
Wire Wire Line
	4500 6200 4500 6600
Connection ~ 4500 6600
Wire Wire Line
	4500 6600 4700 6600
Wire Wire Line
	4500 6000 4500 5600
Connection ~ 4500 5600
Wire Wire Line
	4500 6100 4600 6100
Wire Wire Line
	4600 6100 4600 6250
$Comp
L power:GND #PWR013
U 1 1
P 4600 6250
F 0 "#PWR013" H 4600 6000 50  0001 C CNN
F 1 "GND" H 4605 6077 50  0000 C CNN
F 2 "" H 4600 6250 50  0001 C CNN
F 3 "" H 4600 6250 50  0001 C CNN
	1    4600 6250
	1    0    0    -1  
$EndComp
$Comp
L Connector_Generic:Conn_01x03 J7
U 1 1
P 1900 6050
F 0 "J7" H 1980 6092 50  0000 L CNN
F 1 "Conn_01x03" H 1980 6001 50  0000 L CNN
F 2 "Connector_PinHeader_2.54mm:PinHeader_1x03_P2.54mm_Vertical" H 1900 6050 50  0001 C CNN
F 3 "~" H 1900 6050 50  0001 C CNN
F 4 "M20-9770446" H 1900 6050 50  0001 C CNN "Orderable"
	1    1900 6050
	1    0    0    -1  
$EndComp
Wire Wire Line
	1700 5950 1600 5950
Wire Wire Line
	1600 5950 1600 5500
Connection ~ 1600 5500
Wire Wire Line
	1600 5500 1500 5500
Wire Wire Line
	1650 6500 1600 6500
Wire Wire Line
	1700 6150 1600 6150
Wire Wire Line
	1600 6150 1600 6500
Connection ~ 1600 6500
Wire Wire Line
	1600 6500 1500 6500
Wire Wire Line
	1700 6050 1500 6050
Wire Wire Line
	1500 6050 1500 6450
Wire Wire Line
	1500 6450 1400 6450
Connection ~ 1400 6450
$Comp
L Connector_Generic:Conn_01x03 J4
U 1 1
P 7850 3750
F 0 "J4" H 7930 3792 50  0000 L CNN
F 1 "Conn_01x03" H 7930 3701 50  0000 L CNN
F 2 "Connector_PinHeader_2.54mm:PinHeader_1x03_P2.54mm_Vertical" H 7850 3750 50  0001 C CNN
F 3 "~" H 7850 3750 50  0001 C CNN
F 4 "M20-9770446" H 7850 3750 50  0001 C CNN "Orderable"
	1    7850 3750
	1    0    0    -1  
$EndComp
Wire Wire Line
	7650 3650 7650 3000
Connection ~ 7650 3000
Wire Wire Line
	7650 3000 7800 3000
Wire Wire Line
	7650 3850 7650 4100
Connection ~ 7650 4100
Wire Wire Line
	7650 4100 7800 4100
Wire Wire Line
	7650 3750 7600 3750
Wire Wire Line
	7600 3750 7600 3400
Wire Wire Line
	7600 3400 7800 3400
Connection ~ 7800 3400
$Comp
L power:PWR_FLAG #FLG01
U 1 1
P 2250 1100
F 0 "#FLG01" H 2250 1175 50  0001 C CNN
F 1 "PWR_FLAG" H 2250 1273 50  0000 C CNN
F 2 "" H 2250 1100 50  0001 C CNN
F 3 "~" H 2250 1100 50  0001 C CNN
	1    2250 1100
	1    0    0    -1  
$EndComp
Connection ~ 2250 1100
Wire Wire Line
	2250 1100 2350 1100
$Comp
L power:PWR_FLAG #FLG02
U 1 1
P 1750 1100
F 0 "#FLG02" H 1750 1175 50  0001 C CNN
F 1 "PWR_FLAG" H 1750 1273 50  0000 C CNN
F 2 "" H 1750 1100 50  0001 C CNN
F 3 "~" H 1750 1100 50  0001 C CNN
	1    1750 1100
	1    0    0    -1  
$EndComp
$Comp
L power:PWR_FLAG #FLG03
U 1 1
P 5050 1300
F 0 "#FLG03" H 5050 1375 50  0001 C CNN
F 1 "PWR_FLAG" H 5050 1473 50  0000 C CNN
F 2 "" H 5050 1300 50  0001 C CNN
F 3 "~" H 5050 1300 50  0001 C CNN
	1    5050 1300
	1    0    0    -1  
$EndComp
Connection ~ 5050 1300
Wire Wire Line
	5050 1300 5200 1300
$Comp
L Device:R R6
U 1 1
P 3900 3600
F 0 "R6" H 3970 3646 50  0000 L CNN
F 1 "0" H 3970 3555 50  0000 L CNN
F 2 "Resistor_SMD:R_0603_1608Metric" V 3830 3600 50  0001 C CNN
F 3 "~" H 3900 3600 50  0001 C CNN
F 4 "CR0603-J/-000ELF" H 3900 3600 50  0001 C CNN "Orderable"
	1    3900 3600
	1    0    0    -1  
$EndComp
$Comp
L Device:R R5
U 1 1
P 5400 3350
F 0 "R5" H 5470 3396 50  0000 L CNN
F 1 "0" H 5470 3305 50  0000 L CNN
F 2 "Resistor_SMD:R_0603_1608Metric" V 5330 3350 50  0001 C CNN
F 3 "~" H 5400 3350 50  0001 C CNN
F 4 "CR0603-J/-000ELF" H 5400 3350 50  0001 C CNN "Orderable"
	1    5400 3350
	1    0    0    -1  
$EndComp
Wire Wire Line
	5400 3200 5400 3000
Wire Wire Line
	3800 3050 3800 4050
Wire Wire Line
	3900 3450 3900 3050
Wire Wire Line
	3900 3050 3800 3050
Connection ~ 3800 3050
Wire Wire Line
	650  2000 1900 2000
Wire Wire Line
	1900 2000 2350 2000
Connection ~ 1900 2000
Wire Wire Line
	1700 1100 1750 1100
Wire Wire Line
	1850 1100 1850 1250
Wire Wire Line
	1850 1250 1900 1250
Wire Wire Line
	1900 1250 1900 2000
Connection ~ 1750 1100
Wire Wire Line
	1750 1100 1850 1100
Wire Wire Line
	1900 1100 1900 1200
Wire Wire Line
	1900 1200 1700 1200
$Comp
L Mechanical:Fiducial FID1
U 1 1
P 9850 650
F 0 "FID1" H 9935 696 50  0000 L CNN
F 1 "Fiducial" H 9935 605 50  0000 L CNN
F 2 "Fiducial:Fiducial_1mm_Mask2mm" H 9850 650 50  0001 C CNN
F 3 "~" H 9850 650 50  0001 C CNN
	1    9850 650 
	1    0    0    -1  
$EndComp
$Comp
L Mechanical:Fiducial FID2
U 1 1
P 10300 650
F 0 "FID2" H 10385 696 50  0000 L CNN
F 1 "Fiducial" H 10385 605 50  0000 L CNN
F 2 "Fiducial:Fiducial_1mm_Mask2mm" H 10300 650 50  0001 C CNN
F 3 "~" H 10300 650 50  0001 C CNN
	1    10300 650 
	1    0    0    -1  
$EndComp
$Comp
L Mechanical:Fiducial FID3
U 1 1
P 10750 650
F 0 "FID3" H 10835 696 50  0000 L CNN
F 1 "Fiducial" H 10835 605 50  0000 L CNN
F 2 "Fiducial:Fiducial_1mm_Mask2mm" H 10750 650 50  0001 C CNN
F 3 "~" H 10750 650 50  0001 C CNN
	1    10750 650 
	1    0    0    -1  
$EndComp
Wire Notes Line
	7200 2200 9050 2200
Wire Notes Line
	9050 4750 7200 4750
$EndSCHEMATC
